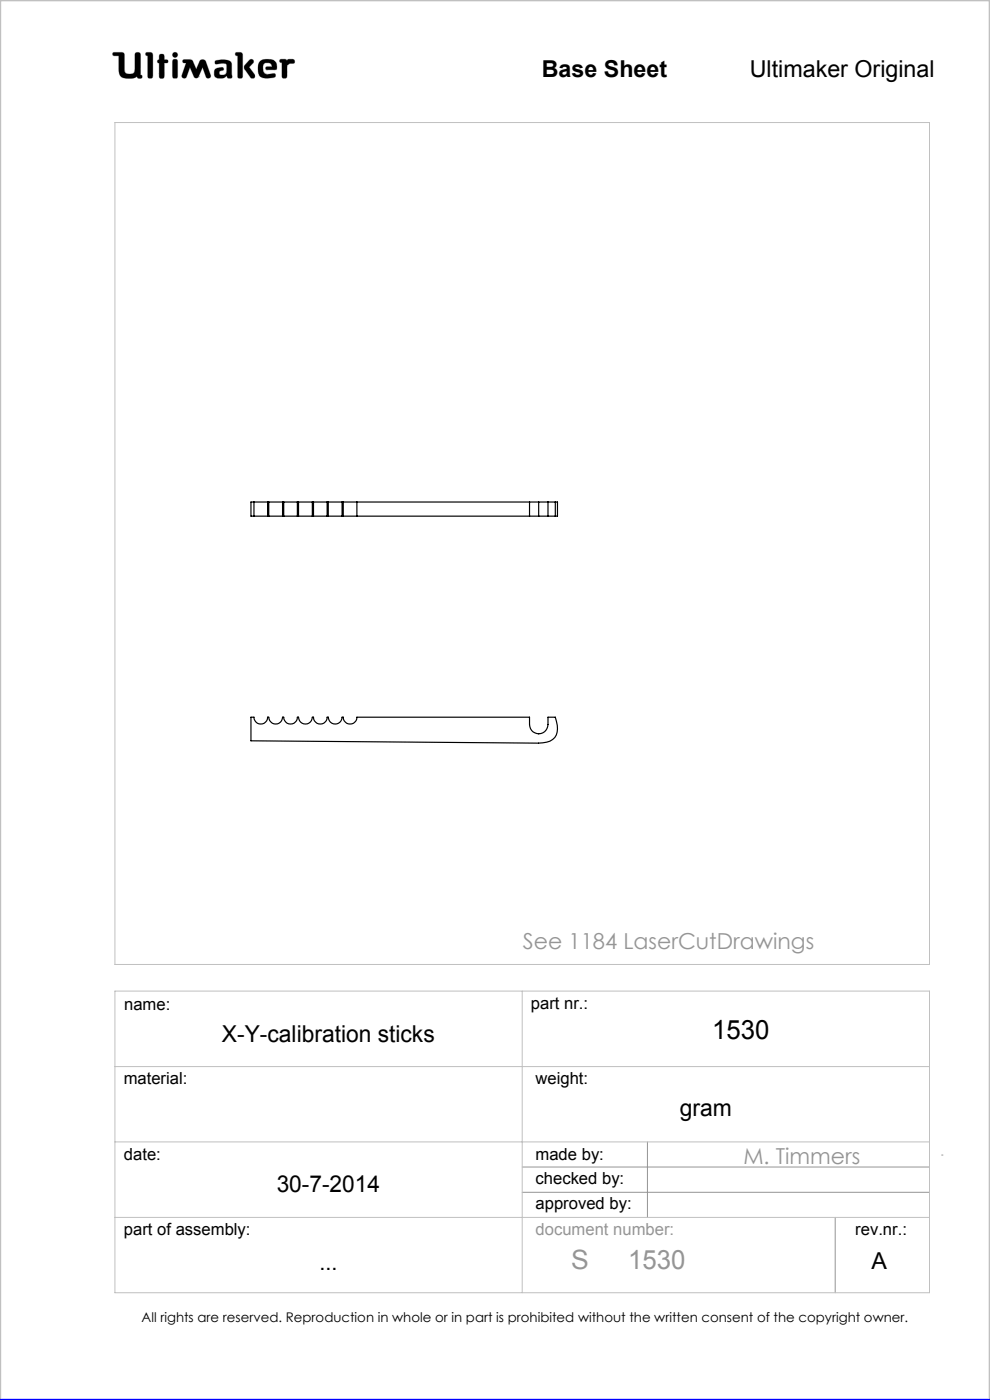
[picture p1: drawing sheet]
<svg xmlns="http://www.w3.org/2000/svg" width="210mm" height="297mm" viewBox="0 0 210 297" stroke-linecap="round" stroke-linejoin="round" font-family="sans-serif">
<g fill="none" stroke="#c0c0c0" stroke-width=".21">
<path d="M24 11.1h1.9l.4 .3 .2 3.9a1.51 1.51 0 0 0 2 0l.2-4a.77 .77 0 0 1 1 0l.1 4.6 .3 .1a.39 .39 0 0 1-.3 .6l-.6-.1-.1-.3a3.6 3.6 0 0 1-3.3 .1l-.5-.9-.1-3.6h-1a.39 .39 0 0 1-.3-.2 .39 .39 0 0 1 .1-.5zM31 11.1l1.2 .1 .2 .4-.1 4.8a.6 .6 0 0 1-.6 .2 .6 .6 0 0 1-.4-.5v-4.3l-.4-.1zM33.8 12.7v-1.1a.6 .6 0 0 1 .7-.1 .6 .6 0 0 1 .4 .5v.7h.6a.37 .37 0 0 1 0 .6l-.6 .1-.1 3.1a.6 .6 0 0 1-.6 .1 .6 .6 0 0 1-.4-.5v-2.7M33.8 12.7h.1M33.8 13.4h.1M33.8 15.7h.1M33.8 12.7h-.3l-.1 .3v.2l.4 .2M36.7 11.3l.4-.2 .4 .2 .2 .3-.2 .4-.4 .2-.4-.2-.1-.4zM36.8 12.6h.3l.5 .2v3.6a.6 .6 0 0 1-.6 .2 .6 .6 0 0 1-.4-.5v-3zM38.9 12.7l1.4-.1 .4 .2 .9 1.9 .7-1.6a.73 .73 0 0 1 .7-.5 .73 .73 0 0 1 .7 .5l1 2.8a.52 .52 0 0 1-.4 .7 .52 .52 0 0 1-.6-.3l-.7-2-1 2.1-.4 .2-.4-.2-.9-2.1-.7 2a.52 .52 0 0 1-.7 .3 .52 .52 0 0 1-.3-.7l.9-2.5-.7-.2zM42.1 16.3h.1M45.6 12.9a3.7 3.7 0 0 1 3.4 .3l.1 .5 .1 2.7a.64 .64 0 0 1-1-.2l-.1-.1a1.93 1.93 0 0 1-2.5 .2 1.32 1.32 0 0 1 .4-1.8l1-.2 .3 .1 .1 .2v.3a.73 .73 0 0 0-.9 .8 .98 .98 0 0 0 1.4 0l.2-.6-.1-1.5a2.59 2.59 0 0 0-2 0l-.4-.2z"/>
<path d="M50 11.1l1.3 .1 .2 .4-.1 4.8a.57 .57 0 0 1-.6 .2 .57 .57 0 0 1-.4-.5v-4.3l-.4-.1zM52.9 12.8l.4-.2 .4 .1 .1 .4-1 1.1 1.2 1.6 .1 .5-.2 .3h-.6l-1.2-1.7a.83 .83 0 0 1-.2-1.1zM55 13.3a2.62 2.62 0 0 1 3.5-.1l.2 1.1-.1 .5h-2l-.2-.1v-.5l1.3-.1-.2-.5a1.24 1.24 0 0 0-1.6 .1l-.1 1.1 .2 .6 .8 .4 1.5-.2 .1 .1v.6a3.8 3.8 0 0 1-3.3-.1 3.2 3.2 0 0 1-.1-2.9zM56.6 14.8h.1M59.4 12.6h1.2l.3 .3a1.21 1.21 0 0 1 1.5-.2v.7l-.9 .1-.6 .4-.1 2.5a.6 .6 0 0 1-.6 .2 .6 .6 0 0 1-.4-.5v-2.8l-.5-.2zM24.4 26h172.8v178.6h-172.8zM24.4 210.3h172.8v63.9h-172.8zM110.8 210.3v63.9M24.4 226.3h172.8M24.4 242.2h172.8M24.4 258.3h172.8"/>
</g>
<path d="M110.8 247.6h86.4M110.8 252.9h86.4M137.3 242.2v16.1M177.2 258.3v15.9M199.7 245h.3" fill="none" stroke="#959595" stroke-width=".21"/>
<path d="M0 297v-297h210v297" fill="none" stroke="#c0c0c0" stroke-width=".5"/>
<path d="M0 297h210" fill="none" stroke="#00f" stroke-width=".5"/>
<path d="M45.7 12.9l-.1 .5 .2 .2 1.2-.2 .9 .1 .2 .3-.1 1.4a.84 .84 0 0 1-.6 .7 .84 .84 0 0 1-.9-.3l.1-.4 .4-.2a.36 .36 0 0 0 .4-.4 .36 .36 0 0 0-.4-.3 1.23 1.23 0 0 0-1.6 1 1.07 1.07 0 0 0 .3 1.1 1.07 1.07 0 0 0 1.1 .2h.6l.3-.2a.28 .28 0 0 1 .4-.3 .28 .28 0 0 1 .2 .4 .57 .57 0 0 0 .6 .2 .57 .57 0 0 0 .3-.6l-.1-2.4a1.23 1.23 0 0 0-1.5-1zM50 11.1v.6l.4 .1v4.6l.3 .2h.5l.3-.3v-4.8l-.4-.4zM53 12.7l-1.2 1.3v.5l1.4 2 .6 .1 .2-.2v-.6l-1.2-1.6 1-.9v-.4l-.4-.3zM55.2 12.9a2.9 2.9 0 0 0 .1 3.4l.5 .2 1 .1 1.4-.2 .3-.2-.1-.5-.2-.1-1.4 .2-.6-.2-.3-.4-.1-.5a.99 .99 0 0 1 .7-1.3 .99 .99 0 0 1 1.2 .7l-1.2 .1-.2 .4 .3 .2h1.5a.51 .51 0 0 0 .6-.1 .51 .51 0 0 0 0-.6 1.62 1.62 0 0 0-2-1.5l-1.1 .1zM59.4 12.6l-.1 .6 .5 .1v3l.2 .3h.6l.3-.4v-2.3l.6-.4 .9-.1 .1-.5-.3-.3h-1l-.3 .3-.4-.3zM36.7 12.7l-.1 .3v3.4l.2 .2h.7l.2-.3v-3.4l-.2-.3zM36.6 11.6a.56 .56 0 0 0 1.1 0 .56 .56 0 0 0-1.1 0zM33.8 11.6v1.1l-.4 .2v.4l.4 .1v2.9l.2 .3h.5l.4-.4v-2.8l.7-.1 .1-.4-.3-.2h-.5v-.8l-.2-.4h-.6zM31 11.1l-.1 .6 .4 .1v4.5l.3 .3h.5l.3-.5v-4.7l-.4-.3zM38.8 12.7v.5l.7 .2-.9 2.5 .1 .6 .5 .1 .3-.2 .8-2.1 .9 2.1 .3 .2h.3l.3-.2 .9-2.1 .7 2.1 .6 .2 .4-.2v-.5l-1-2.8-.3-.4h-.7l-.3 .2-.8 1.8-.9-1.9-.4-.2zM24 11.2v.6h1.2v2.7a1.76 1.76 0 0 0 2.2 2.1h.9l.8-.4 .3 .4h.6l.2-.2-.1-.4-.3-.1v-4.4l-.4-.4h-.5l-.3 .4v3.4a.81 .81 0 0 1-1.1 .8h-.1a.86 .86 0 0 1-1-1.1l-.1-3.3-.4-.2z" fill-rule="evenodd" fill="#000"/>
<g fill="none" stroke="#000" stroke-width=".25">
<path d="M53.9 109.5h2.9M53.9 106.5h2.9M53.9 106.5h-.7v3h.7M53.9 106.5v3M56.8 109.5h.2M56.8 106.5h.2M56.8 106.5v3M57 109.5h2.9M57 106.5h2.9M57 106.5v3M59.9 109.5h.3M59.9 106.5h.3"/>
<path d="M59.9 106.5v3M60.2 109.5h2.9M60.2 106.5h2.9M60.2 106.5v3M63.1 109.5h.2M63.1 106.5h.2M63.1 106.5v3M63.3 109.5h3M63.3 106.5h3M63.3 106.5v3M66.3 109.5h.2M66.3 106.5h.2"/>
<path d="M66.3 106.5v3M66.5 109.5h2.9M66.5 106.5h2.9M66.5 106.5v3M69.4 109.5h.2M69.4 106.5h.2M69.4 106.5v3M69.6 109.5h3M69.6 106.5h3M69.6 106.5v3M72.6 109.5h.2M72.6 106.5v3"/>
<path d="M72.6 106.5h.2M72.8 109.5h2.9M72.8 106.5h2.9M72.8 106.5v3M75.7 106.5v3M75.7 109.5h36.6M75.7 106.5h36.6M112.3 109.5h2M112.3 106.5h2M112.3 106.5v3M114.3 109.5h1.9M114.3 106.5h1.9"/>
<path d="M114.3 106.5v3M116.2 106.5v3M116.2 109.5h1.6M116.2 106.5h1.6M117.8 106.5h.5v3h-.5M117.8 106.5v3M53.2 152.1h.7a1.45 1.45 0 0 0 1.4 1.5 1.45 1.45 0 0 0 1.5-1.5h.2a1.46 1.46 0 0 0 1.5 1.5 1.46 1.46 0 0 0 1.4-1.5h.3a1.45 1.45 0 0 0 1.4 1.5 1.45 1.45 0 0 0 1.5-1.5h.2a1.46 1.46 0 0 0 1.5 1.5 1.46 1.46 0 0 0 1.5-1.5h.2a1.45 1.45 0 0 0 1.4 1.5 1.45 1.45 0 0 0 1.5-1.5h.2a1.46 1.46 0 0 0 1.5 1.5 1.46 1.46 0 0 0 1.5-1.5h.2a1.45 1.45 0 0 0 1.5 1.5 1.45 1.45 0 0 0 1.4-1.5h36.6a3.2 3.2 0 0 0 .8 3.2 1.97 1.97 0 0 0 2 .2 1.97 1.97 0 0 0 1.1-1.8v-1.6h1.6a4.6 4.6 0 0 1-.1 4.4 4 4 0 0 1-3.5 1.2l-61-.5z"/>
</g>
<text font-size="5.6" x="151" y="220.5">1530</text>
<g font-size="5.6" fill="#959595">
<text x="121.1" y="269.2">S</text>
<text x="133.2" y="269.2">1530</text>
</g>
<g font-size="4.9">
<text x="114.9" y="16.4">Base Sheet</text>
<text x="159" y="16.4">Ultimaker Original</text>
<text x="47.1" y="221">X-Y-calibration sticks</text>
<text x="144.2" y="236.8">gram</text>
<text x="58.7" y="252.8">30-7-2014</text>
<text x="67.8" y="269.4">...</text>
<text x="184.9" y="269.2">A</text>
</g>
<g font-size="4.7" fill="#959595">
<text x="110.9" y="201.4">See 1184 LaserCutDrawings</text>
<text x="157.7" y="246.9">M. Timmers</text>
</g>
<g font-size="3.5">
<text x="26.3" y="214.2">name:</text>
<text x="112.6" y="214.1">part nr.:</text>
<text x="26.2" y="230">material:</text>
<text x="113.6" y="230">weight:</text>
<text x="26.3" y="246.1">date:</text>
<text x="113.6" y="246.1">made by:</text>
<text x="113.6" y="251.1">checked by:</text>
<text x="113.6" y="256.4">approved by:</text>
<text x="26.3" y="262.1">part of assembly:</text>
<text x="181.4" y="262">rev.nr.:</text>
</g>
<text font-size="3.5" fill="#959595" x="113.6" y="261.9">document number:</text>
<text font-size="2.8" x="30" y="280.4">All rights are reserved. Reproduction in whole or in part is prohibited without the written consent of the copyright owner.</text>
</svg>
